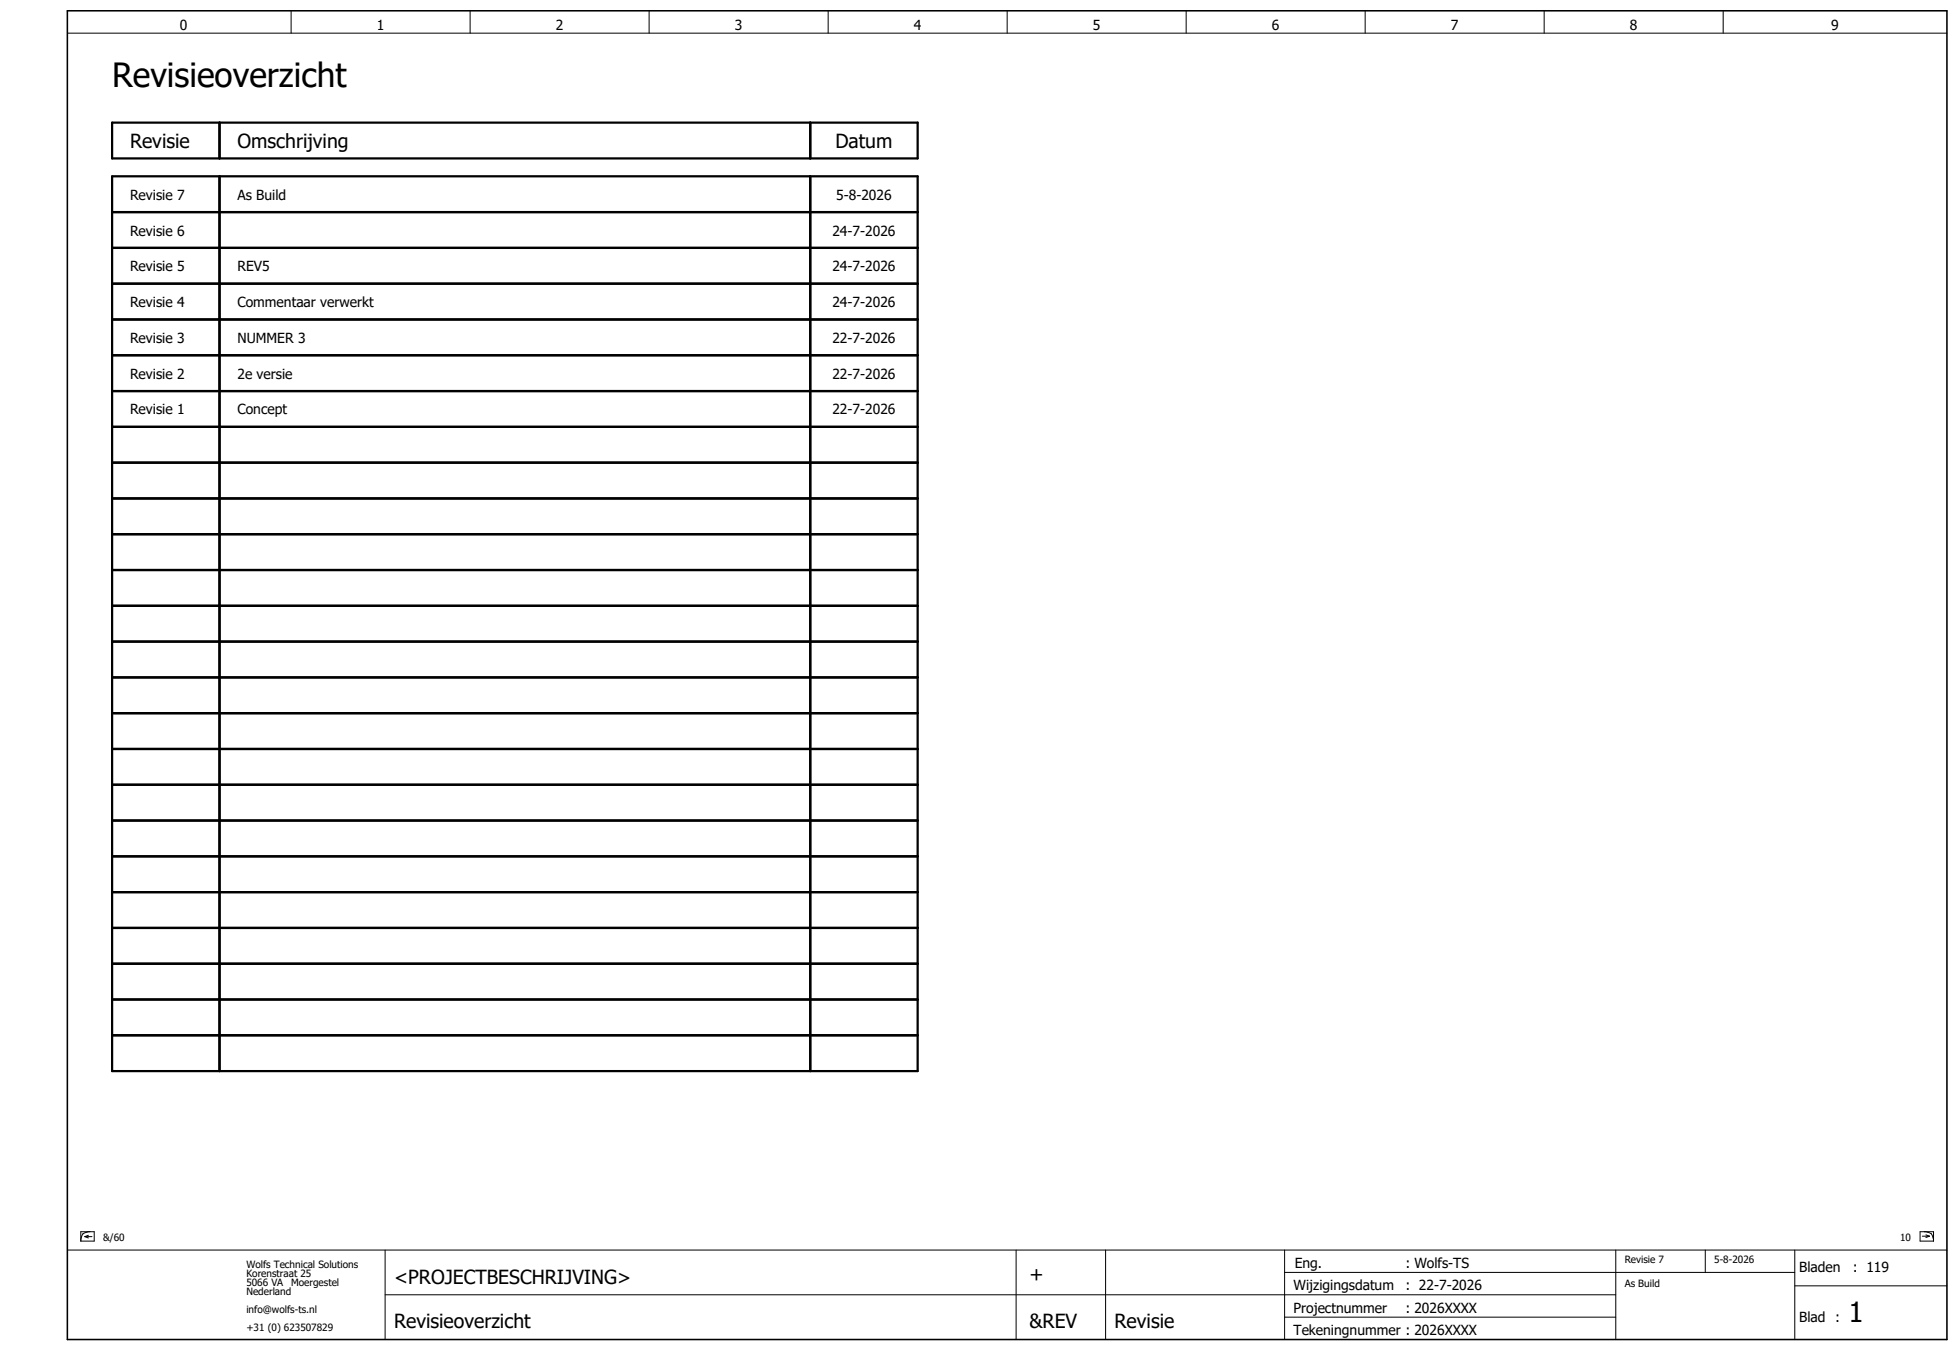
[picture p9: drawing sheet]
<svg xmlns="http://www.w3.org/2000/svg" width="438mm" height="302mm" viewBox="0 0 438 302" stroke-linecap="round" stroke-linejoin="round" font-family="sans-serif">
<g fill="none" stroke="#000" stroke-width=".22">
<path d="M15.1 7.4h420M65.1 2.4v5M105.1 2.4v5M145.1 2.4v5M185.1 2.4v5M225.1 2.4v5M265.1 2.4v5M305.1 2.4v5M345.1 2.4v5M385.1 2.4v5M15.1 279.4h420M18.1 275.3h3v2.1h-3z"/>
<path d="M18.5 275.8l-.3 .8-.1 .8M19 276.4h1.6M19 276.4l.8 .3M19.8 276.1l-.8 .3M20.2 275.3l-.9 .1-.8 .4M86.1 279.4v20M227.1 279.4v20M247.1 279.4v20M287.1 279.4v20M361.1 279.4v20M381.1 279.4v5M401.1 279.4v20"/>
<path d="M429.1 275.3h3v2.1h-3zM429.6 276.3h1.6M430 275.3l.8 .1 .8 .4M430.4 276l.8 .3M431.2 276.3l-.8 .3M431.6 275.8l.3 .8 .2 .8M86.1 289.4h275M287.1 284.4h114M287.1 294.4h74M401.1 287.4h34"/>
</g>
<path d="M15.1 2.4h420v297h-420z" fill="none" stroke="#000" stroke-width=".35"/>
<g fill="none" stroke="#000" stroke-width=".5">
<path d="M25.1 39.4h180v200h-180zM25.1 27.4h180v8h-180zM49.1 27.4v8M49.1 39.4v200M181.1 27.4v8M181.1 39.4v200M25.1 47.4h180M25.1 55.4h180M25.1 63.4h180M25.1 71.4h180M25.1 79.4h180M25.1 87.4h180"/>
<path d="M25.1 95.4h180M25.1 103.4h180M25.1 111.4h180M25.1 119.4h180M25.1 127.4h180M25.1 135.4h180M25.1 143.4h180M25.1 151.4h180M25.1 159.4h180M25.1 167.4h180M25.1 175.4h180M25.1 183.4h180"/>
<path d="M25.1 191.4h180M25.1 199.4h180M25.1 207.4h180M25.1 215.4h180M25.1 223.4h180M25.1 231.4h180"/>
</g>
<text font-size="7.5" x="25.1" y="19.4">Revisieoverzicht</text>
<text font-size="6.2" x="413.1" y="295.4">1</text>
<g font-size="4.3">
<text x="29.1" y="33.1">Revisie</text>
<text x="53.1" y="33.1">Omschrijving</text>
<text x="186.7" y="33.1">Datum</text>
<text x="88.1" y="286.9">&lt;PROJECTBESCHRIJVING&gt;</text>
<text x="230.1" y="286.4">+</text>
<text x="88.1" y="296.9">Revisieoverzicht</text>
<text x="230.1" y="296.9">&amp;REV</text>
<text x="249.1" y="296.9">Revisie</text>
</g>
<g font-size="3.1">
<text x="40.2" y="6.8">0</text>
<text x="84.2" y="6.8">1</text>
<text x="124.2" y="6.8">2</text>
<text x="164.2" y="6.8">3</text>
<text x="204.2" y="6.8">4</text>
<text x="244.2" y="6.8">5</text>
<text x="284.2" y="6.8">6</text>
<text x="324.2" y="6.8">7</text>
<text x="364.2" y="6.8">8</text>
<text x="409.2" y="6.8">9</text>
<text x="29.1" y="44.6">Revisie 7</text>
<text x="53.1" y="44.6">As Build</text>
<text x="186.8" y="44.6">5-8-2026</text>
<text x="29.1" y="52.6">Revisie 6</text>
<text x="186" y="52.6">24-7-2026</text>
<text x="29.1" y="60.6">Revisie 5</text>
<text x="53.1" y="60.6">REV5</text>
<text x="186" y="60.6">24-7-2026</text>
<text x="29.1" y="68.6">Revisie 4</text>
<text x="53.1" y="68.6">Commentaar verwerkt</text>
<text x="186" y="68.6">24-7-2026</text>
<text x="29.1" y="76.6">Revisie 3</text>
<text x="53.1" y="76.6">NUMMER 3</text>
<text x="186" y="76.6">22-7-2026</text>
<text x="29.1" y="84.6">Revisie 2</text>
<text x="53.1" y="84.6">2e versie</text>
<text x="186" y="84.6">22-7-2026</text>
<text x="29.1" y="92.6">Revisie 1</text>
<text x="53.1" y="92.6">Concept</text>
<text x="186" y="92.6">22-7-2026</text>
<text x="289.3" y="283.4">Eng.</text>
<text x="314.1" y="283.4">: Wolfs-TS</text>
<text x="402.1" y="284.4">Bladen</text>
<text x="414.1" y="284.4">: 119</text>
<text x="289.1" y="288.4">Wijzigingsdatum</text>
<text x="289.1" y="293.4">Projectnummer</text>
<text x="314.1" y="288.4">: 22-7-2026</text>
<text x="314.1" y="293.4">: 2026XXXX</text>
<text x="289.1" y="298.4">Tekeningnummer : 2026XXXX</text>
<text x="402.1" y="295.4">Blad :</text>
</g>
<g font-size="2.2">
<text x="23.1" y="277.4">&amp;/60</text>
<text x="424.6" y="277.4">10</text>
<text x="55.1" y="283.4">Wolfs Technical Solutions</text>
<text x="55.1" y="285.4">Korenstraat 25</text>
<text x="55.1" y="287.4">5066 VA</text>
<text x="65.1" y="287.4">Moergestel</text>
<text x="363.1" y="282.4">Revisie 7</text>
<text x="363.1" y="287.6">As Build</text>
<text x="383.1" y="282.4">5-8-2026</text>
<text x="55.1" y="289.4">Nederland</text>
<text x="55.1" y="293.4">info@wolfs-ts.nl</text>
<text x="55.1" y="297.4">+31 (0) 623507829</text>
</g>
</svg>
